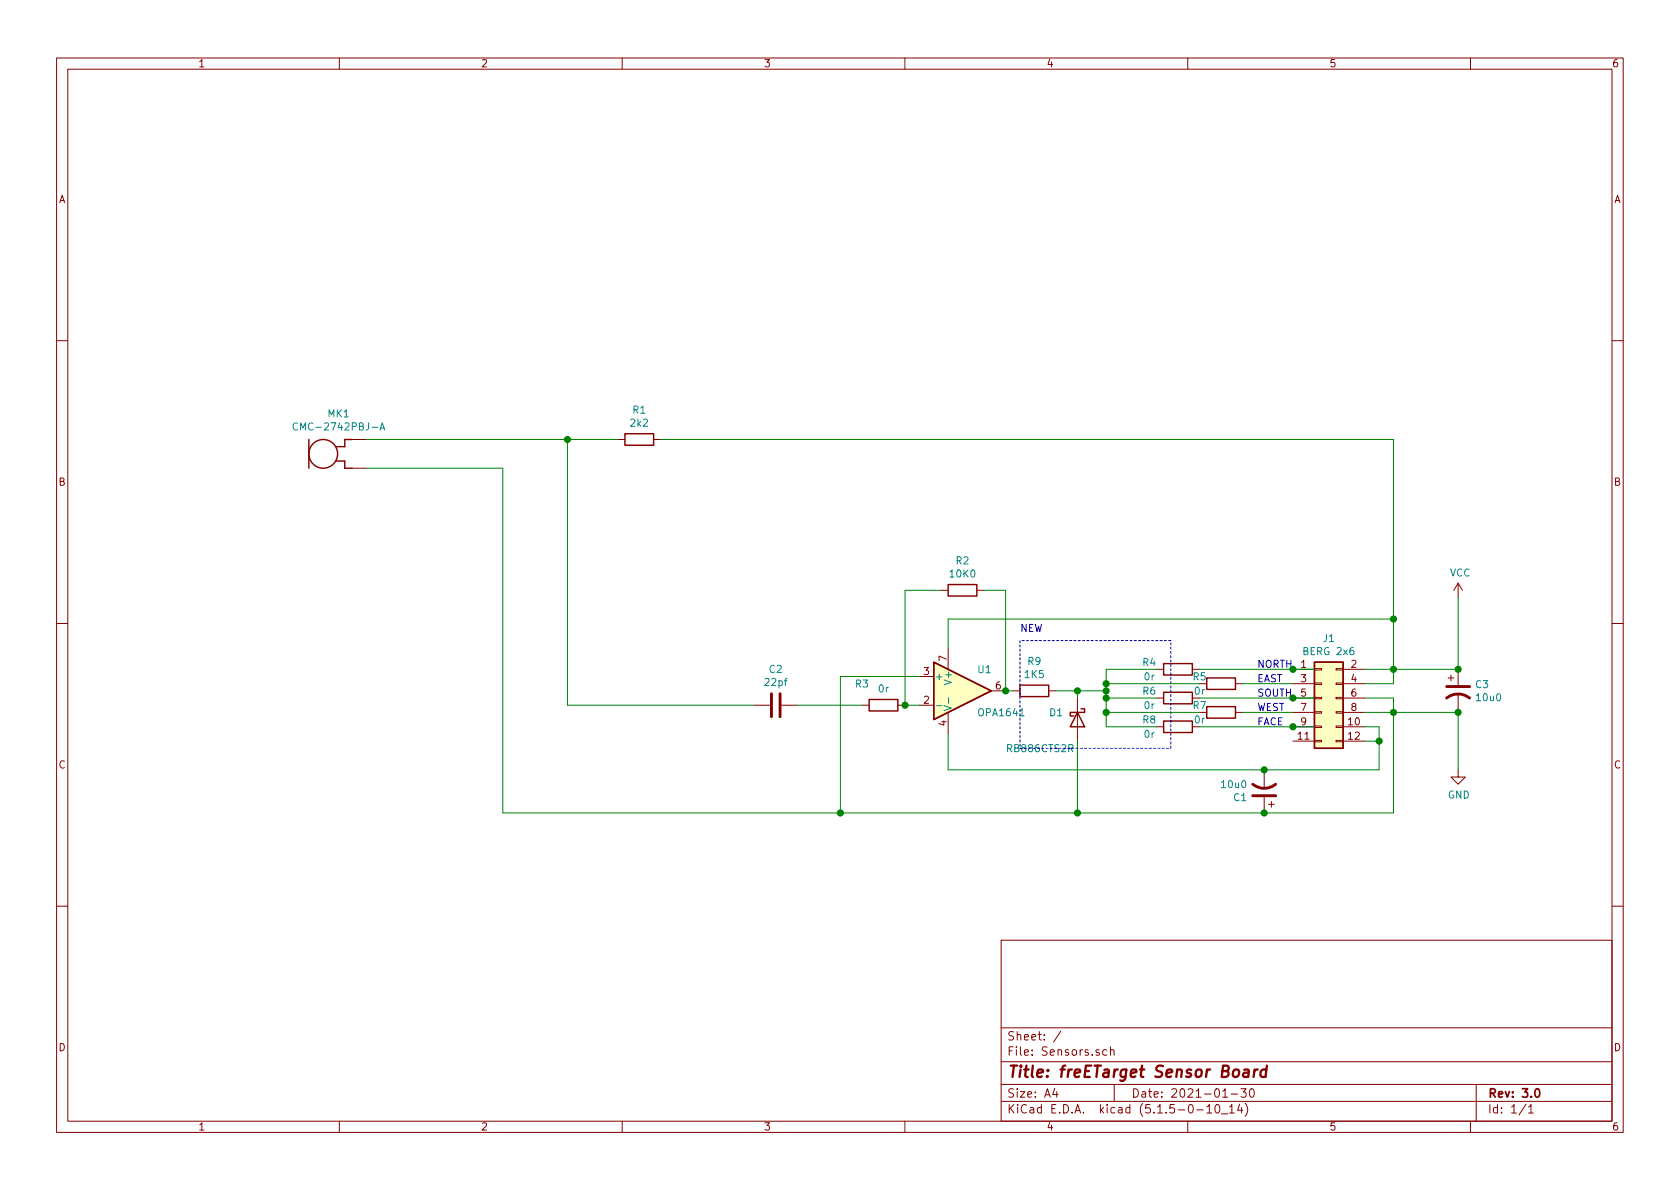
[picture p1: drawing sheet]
<svg xmlns="http://www.w3.org/2000/svg" width="297mm" height="210mm" viewBox="0 0 297 210" stroke-linecap="round" stroke-linejoin="round" font-family="sans-serif">
<g fill="none" stroke="#840000" stroke-width=".18">
<path d="M10 10.3h277v189.9h-277zM12 12.2h273v186.1h-273zM60 10.3v1.9M110 10.3v1.9M160 10.3v1.9M210 10.3v1.9M260 10.3v1.9M10 60.2h2M62.2 77.7h2.6M109.2 77.7h1.3M115.6 77.7h1.2M285 60.2h2"/>
<path d="M62.2 82.8h2.6M10 110.3h2M162.6 119.6h2.5M166.4 104.4h1.2M167.6 114.5v3.9M172.7 104.4h1.3M204.5 118.4h1.2M210.8 118.4h1.3M228.6 118.4h3.8M232.4 118.2h1.3v.3h-1.3zM236.2 118.2h1.3v.3h-1.3zM237.5 118.4h3.8"/>
<path d="M256 119.9h1M256.5 119.4v1M257.8 103.1v2.6M257.8 118.4v2.8M257.8 103.1l-.8 1.3M257.8 103.1l.8 1.3M285 110.3h2M133.3 124.7h2.8M138.2 124.7h2.8M152.4 124.7h1.3M158.7 124.7h1.3M162.6 124.7h2.5"/>
<path d="M167.6 126v3.8M175.3 122.2h2.5M179.1 122.2h1.2M185.4 122.2h1.3M190.5 123.4v7.7M204.5 128.5h1.2M204.5 123.4h1.2M218.4 126h1.3M218.4 120.9h1.3M223.5 136.1v3.3M228.6 128.5h3.8M228.6 126h3.8"/>
<path d="M228.6 123.4h3.8M228.6 120.9h3.8M228.6 131.1h3.8M232.4 128.4h1.3v.2h-1.3zM232.4 130.9h1.3v.3h-1.3zM232.4 125.9h1.3v.2h-1.3zM232.4 120.8h1.3v.2h-1.3zM232.4 123.3h1.3v.3h-1.3zM236.2 128.4h1.3v.2h-1.3zM236.2 130.9h1.3v.3h-1.3zM236.2 125.9h1.3v.2h-1.3zM236.2 120.8h1.3v.2h-1.3z"/>
<path d="M236.2 123.3h1.3v.3h-1.3zM237.5 128.5h3.8M237.5 126h3.8M237.5 123.4h3.8M237.5 120.9h3.8M237.5 131.1h3.8M257.8 136.1v1.3h1.3l-1.3 1.3-1.3-1.3h1.3M257.8 122.7v3.3M223.5 141v2.8M224.3 142.2h1M224.8 141.7v1M10 160.2h2"/>
<path d="M177 166.3h108v32h-108zM285 160.2h2M60 198.3v1.9M110 198.3v1.9M160 198.3v1.9M177 194.8h108M177 191.8h108M177 187.8h108M177 181.8h108M186.5 192.5l-.4 1h1M186.8 193v1M187.6 182.3l-1.3 2"/>
<path d="M195.7 185.7l-.4-.1-.3 .3v.6l.3 .1 .4-.1M196.3 185.7l.2-.1 .4 .1 .1 .9M196.3 185.1v1.5M197 191.8v3M210 198.3v1.9M211.6 196.3h1.2M213.4 195.8l.4-.5v1.5M213.4 196.8h.8M215 195.4l.3-.1a.94 .94 0 0 1 0 1.5 .8 .8 0 0 1-.6-.6 .8 .8 0 0 1 .3-.8zM216 197h1.1M216.2 194h.8M217.4 195.8l.4-.5v1.5"/>
<path d="M217.4 196.8h.8M217.7 193.5h1.1M219.2 195.2l-.4 1.1h.9M219.4 192.5h.9l-.5 .6 .5 .1v.7l-.3 .1-.6-.1M219.5 195.8v1M220.2 195.1a1.71 1.71 0 0 1 0 2.3M221.1 192.6l.2-.1a.8 .8 0 0 1 .5 .8 .8 .8 0 0 1-.5 .7 1 1 0 0 1-.2-1.4zM260 198.3v1.9M261 191.8v6.5M269.8 195.2l-1.2 2M270.3 195.8l.4-.5v1.5M270.3 196.8h.8"/>
</g>
<path d="M271.5 192.7l.2-.2a.81 .81 0 0 1 .6 .6 .81 .81 0 0 1-.3 .8l-.1 .1a.79 .79 0 0 1-.4-1.3z" fill="none" stroke="#840000" stroke-width=".3"/>
<path d="M220 189.2h.8l-.1 1.2M220.8 189.6l-.7 .1a.4 .4 0 0 0-.3 .3 .4 .4 0 0 0 .2 .4l.7-.1M221.8 189.1l-.2 1.3M222.4 189.1a.54 .54 0 0 0-.6 .4M223.9 189.2a.68 .68 0 0 0-1 .3l-.1 .6 .2 .2 .2 .1 .6-.1M224 188.4l-.3 2" fill="none" stroke="#840000" stroke-width=".41"/>
<path d="M136.4 122.7v4M137.9 122.7v4M221.5 138.7a3.3 3.3 0 0 0 4.1 0M255.8 123.4a3.3 3.3 0 0 1 4 0M255.8 121.4h4M221.5 140.7h4.1" fill="none" stroke="#840000" stroke-width=".51"/>
<g fill="none" stroke="#840000" stroke-width=".25">
<path d="M54.6 77.7v5.1M62.2 77.7h-1.2v1.3h-1.6M110.5 76.7h5.1v2h-5.1zM59.4 81.5h1.6v1.3h1.2M165.1 117.1l10.2 5.1-10.2 5zM167.6 103.4h5.1v2h-5.1zM205.7 117.3h5.1v2.1h-5.1zM213.4 119.9h5v2h-5zM232.4 117.1h5.1v15.2h-5.1zM153.7 123.7h5v2h-5zM180.3 121.2h5.1v2h-5.1zM190.5 126l1.3 2.5h-2.6z"/>
<path d="M191.1 125.3h.7v.7h-2.6v.6h.7M205.7 127.5h5.1v2h-5.1zM205.7 122.4h5.1v2.1h-5.1zM213.4 125h5v2h-5z"/>
<circle cx="57.1" cy="80.3" r="2.54"/>
</g>
<g fill="#ffffc2" stroke="#ffffc2" stroke-width=".18">
<path d="M165.1 117.1l10.2 5.1-10.2 5z"/>
<path d="M232.4 117.1h5.1v15.2h-5.1z"/>
</g>
<path d="M52.6 74.9a.6 .6 0 0 0-.8 .4 .6 .6 0 0 0 .5 .7l.3-.1M67.2 76l.4-1.2 .4 1.2M67.3 75.7h.6M165.6 124.8h1M166.9 124.8l1.3 .4-1.3 .4M167.7 123.4v1" fill="none" stroke="#008484" stroke-width=".18"/>
<path d="M180.3 113.3v19M207 113.3h-26.7M180.3 132.3h26.7M207 132.3v-19" fill="none" stroke="#0000c2" stroke-width=".18" stroke-dasharray=".4 .4"/>
<g fill="none" stroke="#008400" stroke-width=".18">
<path d="M64.8 77.7h44.4M100.3 77.7v47h33M116.8 77.7h129.6v43.2h-5.1M64.8 82.8h24.1v61h157.5v-20.4h-5.1M162.6 119.6h-14v24.2M166.4 104.4h-6.4v20.3h2.6M174 104.4h3.8v17.8h1.3M204.5 118.4h-8.9v10.1h8.9M212.1 118.4h20.3M246.4 109.5h-78.8v5M257.8 105.7v12.7h-16.5M141 124.7h11.4"/>
<path d="M186.7 122.2h8.9M190.5 122.2v1.2M190.5 131.1v12.7M195.6 120.9h16.5M195.6 123.4h8.9M195.6 126h16.5M212.1 123.4h20.3M212.1 128.5h20.3M219.7 120.9h8.9M219.7 126h8.9M241.3 126h16.5v10.1M241.3 128.5h2.5v7.6h-76.2v-6.3"/>
<path d="M241.3 131.1h2.5"/>
</g>
<g fill="#008400" stroke="#008400" stroke-width=".25">
<circle cx="228.6" cy="118.4" r=".51"/>
<circle cx="228.6" cy="123.4" r=".51"/>
<circle cx="228.6" cy="128.5" r=".51"/>
<circle cx="195.6" cy="126" r=".51"/>
<circle cx="195.6" cy="123.4" r=".51"/>
<circle cx="177.8" cy="122.2" r=".51"/>
<circle cx="195.6" cy="120.9" r=".51"/>
<circle cx="195.6" cy="122.2" r=".51"/>
<circle cx="243.8" cy="131.1" r=".51"/>
<circle cx="246.4" cy="126" r=".51"/>
<circle cx="190.5" cy="122.2" r=".51"/>
<circle cx="160" cy="124.7" r=".51"/>
<circle cx="148.6" cy="143.8" r=".51"/>
<circle cx="100.3" cy="77.7" r=".51"/>
<circle cx="190.5" cy="143.8" r=".51"/>
<circle cx="223.5" cy="143.8" r=".51"/>
<circle cx="223.5" cy="136.1" r=".51"/>
<circle cx="257.8" cy="118.4" r=".51"/>
<circle cx="246.4" cy="109.5" r=".51"/>
<circle cx="246.4" cy="118.4" r=".51"/>
<circle cx="257.8" cy="126" r=".51"/>
</g>
<text font-size="2.8" fill="#840000" x="178" y="190.5">Title: freETarget Sensor Board</text>
<g font-size="2.1" fill="#840000">
<text x="178" y="184">Sheet: /</text>
<text x="178" y="186.7">File: Sensors.sch</text>
<text x="178" y="196.9">KiCad E.D.A. kicad (5.1.5-0-10_14)</text>
<text x="178" y="194.1">Size: A4</text>
<text x="200" y="194.1">Date: 2021-01-30</text>
<text x="263" y="194.1">Rev: 3.0</text>
<text x="263" y="196.9">Id: 1/1</text>
</g>
<g font-size="1.8" fill="#840000">
<text x="35" y="11.9">1</text>
<text x="85" y="11.9">2</text>
<text x="135" y="11.9">3</text>
<text x="185" y="11.9">4</text>
<text x="235" y="11.9">5</text>
<text x="285" y="11.9">6</text>
<text x="10.4" y="35.9">A</text>
<text x="285.4" y="35.9">A</text>
<text x="10.4" y="85.9">B</text>
<text x="285.4" y="85.9">B</text>
<text x="163.3" y="119.4">3</text>
<text x="167.4" y="116.9" transform="rotate(-90 167.4 116.9)">7</text>
<text x="230" y="118.1">1</text>
<text x="238.9" y="118.1">2</text>
<text x="163.3" y="124.5">2</text>
<text x="176" y="121.9">6</text>
<text x="230" y="120.6">3</text>
<text x="230" y="123.2">5</text>
<text x="230" y="125.7">7</text>
<text x="238.9" y="120.6">4</text>
<text x="238.9" y="123.2">6</text>
<text x="238.9" y="125.7">8</text>
<text x="167.4" y="128.4" transform="rotate(-90 167.4 128.4)">4</text>
<text x="229.5" y="130.8">11</text>
<text x="230" y="128.3">9</text>
<text x="238.4" y="128.3">10</text>
<text x="238.4" y="130.8">12</text>
<text x="10.4" y="135.9">C</text>
<text x="285.4" y="135.9">C</text>
<text x="10.4" y="185.9">D</text>
<text x="285.4" y="185.9">D</text>
<text x="35" y="199.9">1</text>
<text x="85" y="199.9">2</text>
<text x="135" y="199.9">3</text>
<text x="185" y="199.9">4</text>
<text x="235" y="199.9">5</text>
<text x="285" y="199.9">6</text>
</g>
<g font-size="1.8" fill="#008484">
<text x="52.9" y="76.1">CMC-2742PBJ-A</text>
<text x="58" y="73.8">MK1</text>
<text x="111.6" y="75.5">2k2</text>
<text x="111.9" y="73.1">R1</text>
<text x="169.1" y="99.8">R2</text>
<text x="256.3" y="101.9">VCC</text>
<text x="168.1" y="102.1">10K0</text>
<text x="234" y="113.5">J1</text>
<text x="136" y="119">C2</text>
<text x="172.9" y="119">U1</text>
<text x="181.3" y="119.9">1K5</text>
<text x="181.8" y="117.6">R9</text>
<text x="202.1" y="117.8">R4</text>
<text x="230.7" y="115.8">BERG 2x6</text>
<text x="135.4" y="121.3">22pf</text>
<text x="151.3" y="121.6">R3</text>
<text x="155.4" y="122.4">0r</text>
<text x="165.2" y="120.3">+</text>
<text x="168.3" y="120.7" transform="rotate(-90 168.3 120.7)">V+</text>
<text x="202.1" y="122.9">R6</text>
<text x="202.4" y="125.4">0r</text>
<text x="202.4" y="120.3">0r</text>
<text x="211" y="125.4">R7</text>
<text x="211" y="120.3">R5</text>
<text x="211.3" y="122.9">0r</text>
<text x="260.9" y="121.7">C3</text>
<text x="261.2" y="124">10u0</text>
<text x="173.2" y="126.7">OPA1641</text>
<text x="185.6" y="126.7">D1</text>
<text x="202.1" y="127.9">R8</text>
<text x="202.4" y="130.5">0r</text>
<text x="211.3" y="127.9">0r</text>
<text x="178.3" y="133">RB886CTS2R</text>
<text x="216.1" y="139.4">10u0</text>
<text x="218.2" y="141.7">C1</text>
<text x="256" y="141.2">GND</text>
</g>
<g font-size="1.8" fill="#0000c2">
<text x="180.3" y="111.8">NEW</text>
<text x="222.2" y="118.1">NORTH</text>
<text x="222.2" y="125.7">WEST</text>
<text x="222.2" y="123.2">SOUTH</text>
<text x="222.2" y="120.6">EAST</text>
<text x="222.2" y="128.3">FACE</text>
</g>
</svg>
